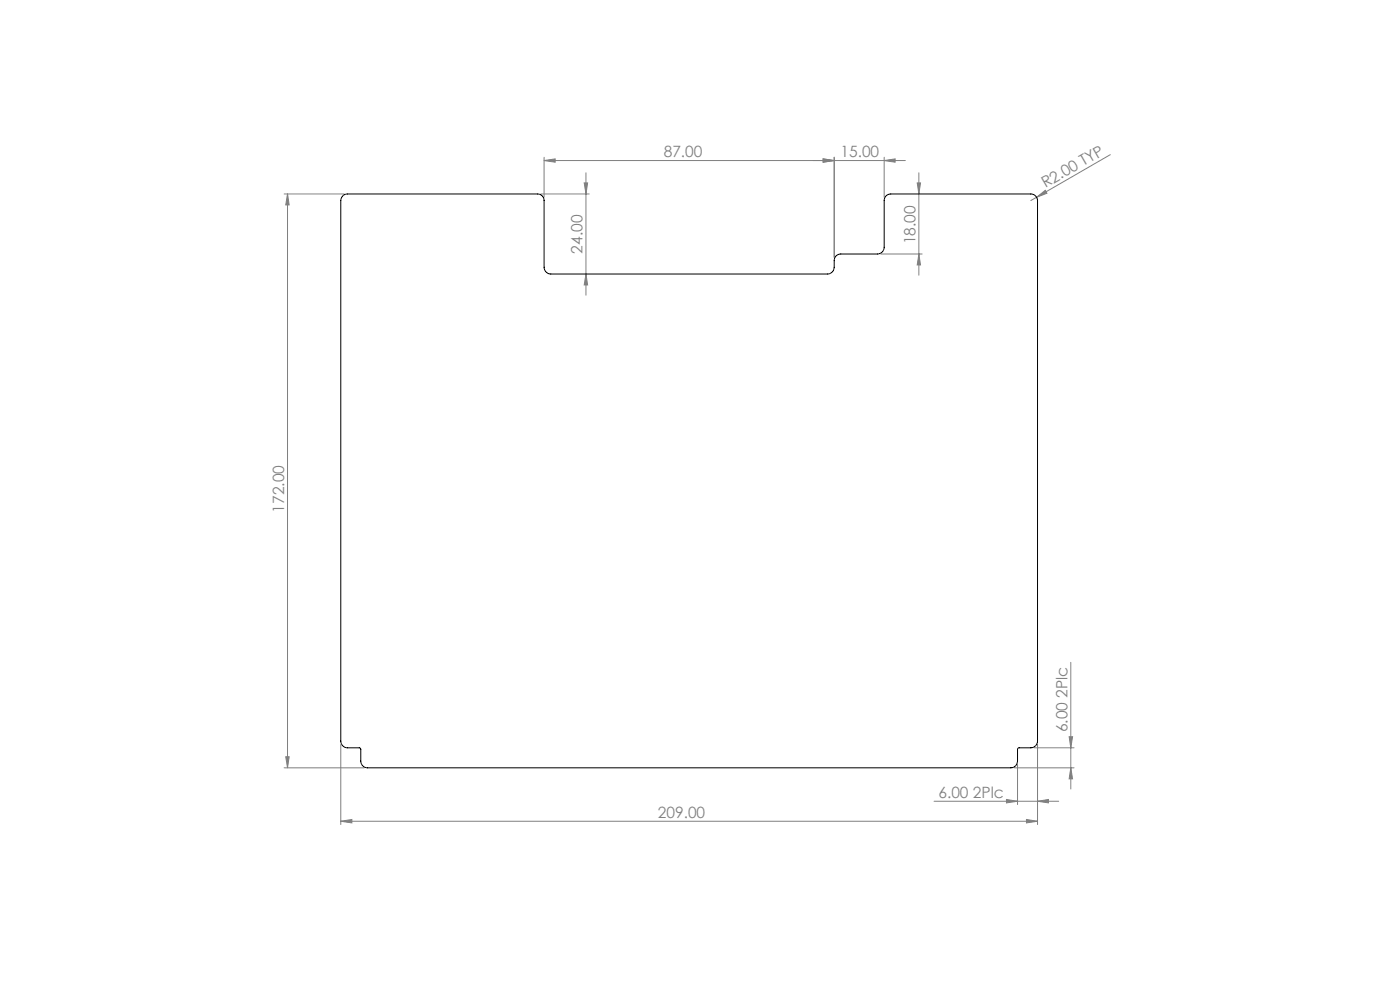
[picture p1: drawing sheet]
<svg xmlns="http://www.w3.org/2000/svg" width="420mm" height="297mm" viewBox="0 0 420 297" stroke-linecap="round" stroke-linejoin="round" font-family="sans-serif">
<g fill="none" stroke="#808080" stroke-width=".3">
<path d="M85.2 58.1h18.1M86.3 58.1l.4 3.3h-1zM86.3 58.1v172M162.2 58.1h14.6M163.2 48.1l3.3-.5v1zM163.2 47.1v12M163.2 48.1h108.4M175.3 54.8h1l-.5 3.3zM175.8 51.8v36.7M246.9 47.6l3.4 .5-3.4 .5zM250.3 47.1v30M265.3 48.1l3.2-.5v1z"/>
<path d="M265.3 47.1v12M275.2 54.8h1l-.5 3.3zM275.7 51.8v30.7M311 59.1l2.6-2.1 .5 .9zM311 59.1l-1.8 1M333.1 46.4l-22.1 12.7M264.2 76.1h12.4M275.7 76.1l.5 3.3h-1zM175.8 82.1l.5 3.3h-1zM321.2 198.5v38M85.2 230.1h24.1M85.7 226.8h1l-.4 3.3z"/>
<path d="M102.2 223.1v24M301.9 239.6l3.4 .5-3.4 .5zM304.2 230.1h18M305.3 229.1v12M310.2 224.1h12M311.3 223.1v24M320.7 220.8h1.1l-.6 3.3zM321.2 230.1l.6 3.3h-1.1zM102.2 246.1l3.4-.5v1zM102.2 246.1h209.1M280.2 240.1h37.4M307.9 245.6l3.4 .5-3.4 .5z"/>
<path d="M311.3 240.1l3.2-.5v1z"/>
</g>
<g fill="#808080">
<path d="M311 59.1l2.6-2.1 .5 .9z"/>
<path d="M102.2 246.1l3.4-.5v1zM307.9 245.6l3.4 .5-3.4 .5zM301.9 239.6l3.4 .5-3.4 .5zM311.3 240.1l3.2-.5v1z"/>
<path d="M163.2 48.1l3.3-.5v1zM246.9 47.6l3.4 .5-3.4 .5z"/>
<path d="M246.9 47.6l3.4 .5-3.4 .5zM265.3 48.1l3.2-.5v1z"/>
<path d="M321.2 230.1l.6 3.3h-1.1zM320.7 220.8h1.1l-.6 3.3z"/>
<path d="M86.3 58.1l.4 3.3h-1zM85.7 226.8h1l-.4 3.3zM275.2 54.8h1l-.5 3.3zM275.7 76.1l.5 3.3h-1zM175.3 54.8h1l-.5 3.3zM175.8 82.1l.5 3.3h-1z"/>
</g>
<path d="M102.8 58.7l.7-.4 .7-.2h57.1a1.93 1.93 0 0 1 1.9 2v20a2.05 2.05 0 0 0 2 2h83a2.05 2.05 0 0 0 2.1-2v-2a1.93 1.93 0 0 1 1.9-2h11a2.05 2.05 0 0 0 2.1-2v-14a1.93 1.93 0 0 1 1.9-2h42a1.99 1.99 0 0 1 2.1 2v162a2.05 2.05 0 0 1-2.1 2l-3.8 .2-.1 3.8a2.05 2.05 0 0 1-2.1 2h-193a2.05 2.05 0 0 1-2-2v-3.6l-.2-.3-3.8-.1a2.05 2.05 0 0 1-2-2v-162z" fill="none" stroke="#000" stroke-width=".3"/>
<g font-size="4.7" fill="#808080">
<text x="199.1" y="47.1">87.00</text>
<text x="252.1" y="47.1">15.00</text>
<text x="313.6" y="56.5" transform="rotate(-30 313.6 56.5)">R2.00 TYP</text>
<text x="174.8" y="76" transform="rotate(-90 174.8 76)">24.00</text>
<text x="274.7" y="73.2" transform="rotate(-90 274.7 73.2)">18.00</text>
<text x="85.2" y="153.6" transform="rotate(-90 85.2 153.6)">172.00</text>
<text x="320.2" y="219.4" transform="rotate(-90 320.2 219.4)">6.00 2Plc</text>
<text x="281.5" y="239.1">6.00 2Plc</text>
<text x="197.4" y="245.1">209.00</text>
</g>
</svg>
